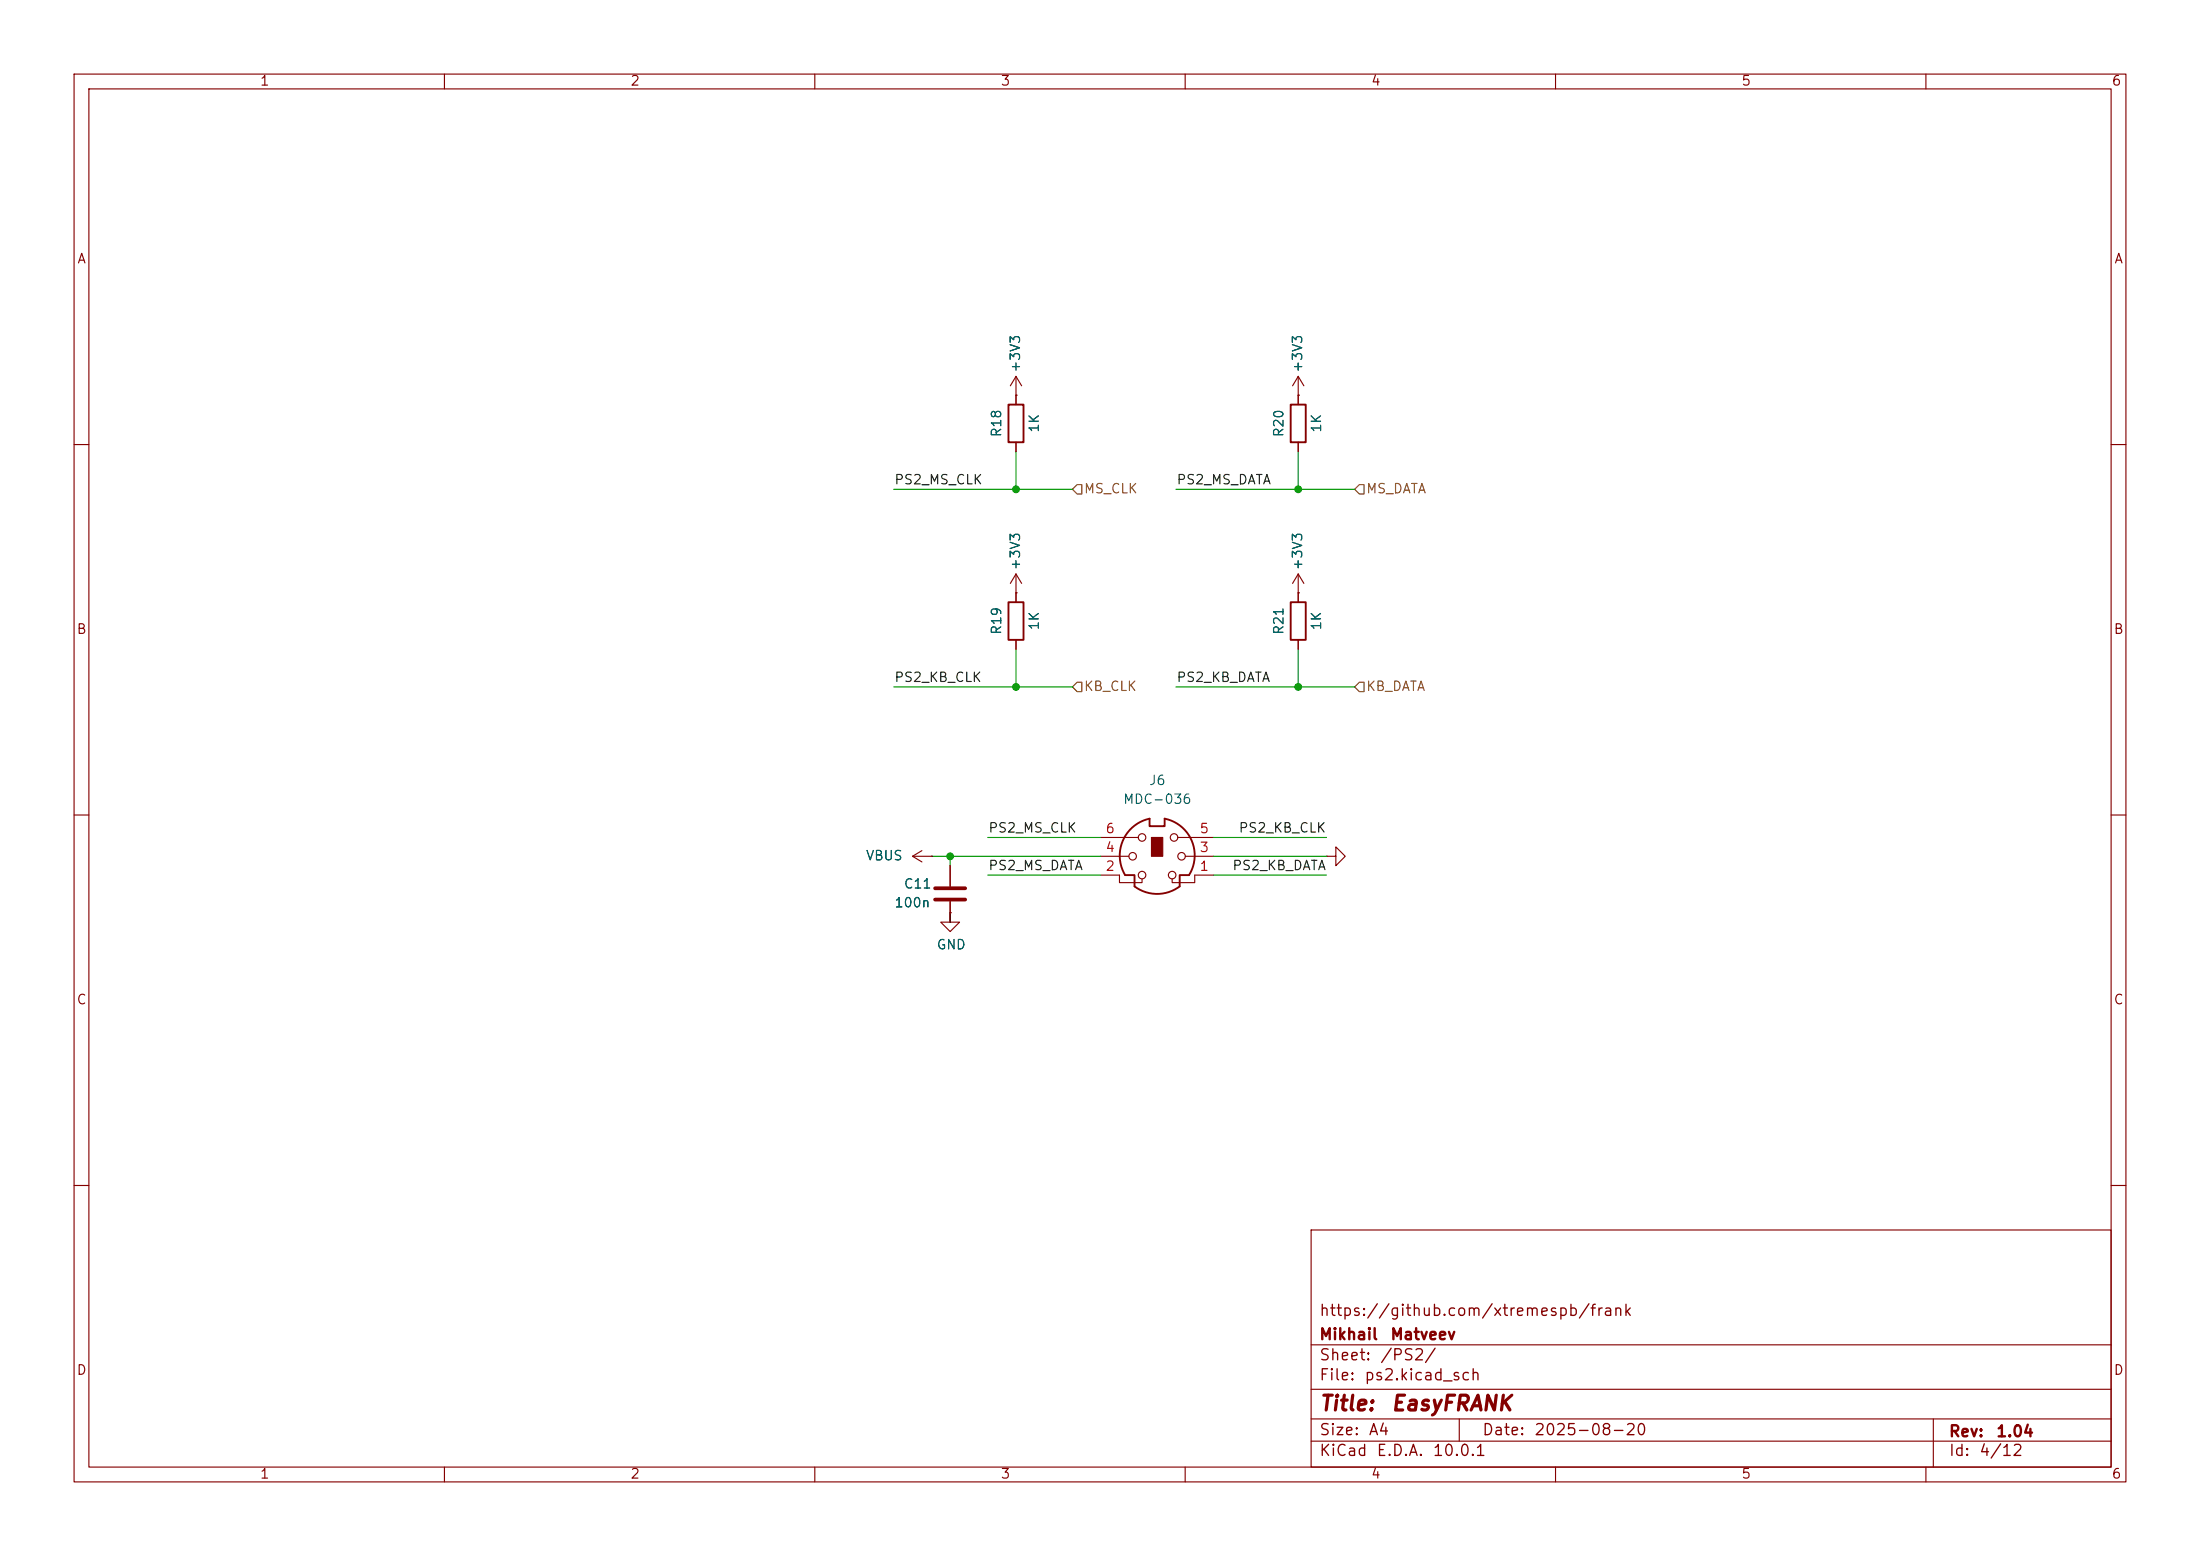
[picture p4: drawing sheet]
<svg xmlns="http://www.w3.org/2000/svg" width="297mm" height="210mm" viewBox="0 0 297 210" stroke-linecap="round" stroke-linejoin="round" font-family="sans-serif">
<g fill="none" stroke="#840000" stroke-width=".15">
<path d="M10 10h277v190h-277zM12 12h273v186h-273zM60 10v2M110 10v2M160 10v2M210 10v2M260 10v2M137.2 53.3h.1M137.2 50.8l-.8 1.3M137.2 50.8l.7 1.3M137.2 50.8v3.8M137.2 59.7v1.3"/>
<path d="M175.3 53.3h.1M175.3 50.8v3.8M175.3 59.7v1.3M175.3 50.8l-.8 1.3M175.3 50.8l.7 1.3M10 60h2M137.2 77.5v3.8M137.2 77.5l-.8 1.2M137.2 77.5l.7 1.2M175.3 77.5v3.8M175.3 77.5l-.8 1.2M175.3 77.5l.7 1.2"/>
<path d="M285 60h2M137.2 80h.1M137.2 86.4v1.2M175.3 80h.1M175.3 86.4v1.2M10 110h2M123.2 115.6h2.5M123.2 115.6l1.3 .7M124.5 114.8l-1.3 .8M125.7 115.6h.1M128.3 116.8v2.8M148.6 118.1h2.5v1h3.1v-.5"/>
<path d="M148.6 115.6h3.8M148.6 113h5.1M159 113h4.8M160 115.6h3.8M163.8 118.1h-2.5v1h-3.1v-.5M179.1 115.6h1.2v-1.3l1.3 1.3-1.3 1.2v-1.2M179.1 115.6h.1M285 110h2M128.3 121.7v2.8h-1.3l1.3 1.2 1.2-1.2h-1.2v-1.3M128.3 123.2h.1M10 160h2M177 166h108v32h-108z"/>
<path d="M285 160h2M60 198v2M110 198v2M160 198v2M177 194.5h108M177 191.5h108M177 187.5h108M177 181.5h108M197 191.5v3M210 198v2M260 198v2M261 191.5v6.5"/>
<circle cx="152.9" cy="115.6" r=".51"/>
<circle cx="154.2" cy="118.1" r=".51"/>
<circle cx="154.2" cy="113" r=".51"/>
<circle cx="158.2" cy="118.1" r=".51"/>
<circle cx="158.5" cy="113" r=".51"/>
<circle cx="159.5" cy="115.6" r=".51"/>
</g>
<path d="M136.1 54.6h2.1v5.1h-2.1zM174.2 54.6h2.1v5.1h-2.1zM136.1 81.3h2.1v5.1h-2.1zM174.2 81.3h2.1v5.1h-2.1zM160.5 118.1a5 5 0 0 0-3.3-7.6v1h-2v-1a5.1 5.1 0 0 0-3.3 7.6h1.3v1.5a5.1 5.1 0 0 0 6.1 0v-1.5h1.2" fill="none" stroke="#840000" stroke-width=".25"/>
<path d="M155.4 113h1.6v2.6h-1.6z" fill="#840000" stroke="#840000" stroke-width=".15"/>
<path d="M126.2 119.9h4.1M126.2 121.4h4.1" fill="none" stroke="#840000" stroke-width=".51"/>
<path d="M145.4 65.4h.6v1.3h-.6l-.6-.7zM183.5 65.4h.6v1.3h-.6l-.6-.7zM145.4 92.1h.6v1.2h-.6l-.6-.6zM183.5 92.1h.6v1.2h-.6l-.6-.6z" fill="none" stroke="#725600" stroke-width=".15"/>
<g fill="none" stroke="#009600" stroke-width=".15">
<path d="M120.6 66h24.2M137.2 61v5M158.7 66h24.2M175.3 61v5M120.6 92.7h24.2M137.2 87.6v5.1M158.7 92.7h24.2M175.3 87.6v5.1M125.7 115.6h22.9M128.3 115.6v1.2M133.3 113h15.3M133.3 118.1h15.3"/>
<path d="M163.8 113h15.3M163.8 115.6h15.3M163.8 118.1h15.3M128.3 123.2v1.3"/>
</g>
<g fill="#009600" stroke="#009600" stroke-width=".14">
<circle cx="137.2" cy="66" r=".46"/>
<circle cx="175.3" cy="92.7" r=".46"/>
<circle cx="175.3" cy="66" r=".46"/>
<circle cx="137.2" cy="92.7" r=".46"/>
<circle cx="128.3" cy="115.6" r=".46"/>
</g>
<g font-size="2" fill="#840000">
<text x="178" y="190.9">Title:</text>
<text x="187.7" y="190.9">EasyFRANK</text>
</g>
<g font-size="1.5" fill="#840000">
<text x="178" y="178">https://github.com/xtremespb/frank</text>
<text x="178" y="184">Sheet:</text>
<text x="178" y="181.2">Mikhail</text>
<text x="186.2" y="184">/PS2/</text>
<text x="187.6" y="181.2">Matveev</text>
<text x="178" y="186.7">File:</text>
<text x="184.1" y="186.7">ps2.kicad_sch</text>
<text x="178" y="196.9">KiCad</text>
<text x="178" y="194.1">Size:</text>
<text x="184.7" y="194.1">A4</text>
<text x="185.7" y="196.9">E.D.A.</text>
<text x="193.3" y="196.9">10.0.1</text>
<text x="200" y="194.1">Date:</text>
<text x="207" y="194.1">2025-08-20</text>
<text x="263" y="194.3">Rev:</text>
<text x="263" y="196.9">Id:</text>
<text x="267.1" y="196.9">4/12</text>
<text x="269.4" y="194.3">1.04</text>
</g>
<g font-size="1.3" fill="#840000">
<text x="35" y="11.9">1</text>
<text x="85" y="11.9">2</text>
<text x="135" y="11.9">3</text>
<text x="185" y="11.9">4</text>
<text x="235" y="11.9">5</text>
<text x="285" y="11.9">6</text>
<text x="10.3" y="35.9">A</text>
<text x="285.3" y="35.9">A</text>
<text x="10.3" y="85.9">B</text>
<text x="285.3" y="85.9">B</text>
<text x="10.3" y="135.9">C</text>
<text x="285.3" y="135.9">C</text>
<text x="10.3" y="185.9">D</text>
<text x="285.3" y="185.9">D</text>
<text x="35" y="199.9">1</text>
<text x="85" y="199.9">2</text>
<text x="135" y="199.9">3</text>
<text x="185" y="199.9">4</text>
<text x="235" y="199.9">5</text>
<text x="285" y="199.9">6</text>
</g>
<g font-size="1.3" fill="#006464">
<text x="138" y="50.4" transform="rotate(-90 138 50.4)">+3V3</text>
<text x="176.1" y="50.4" transform="rotate(-90 176.1 50.4)">+3V3</text>
<text x="135.5" y="59.1" transform="rotate(-90 135.5 59.1)">R18</text>
<text x="140.6" y="58.5" transform="rotate(-90 140.6 58.5)">1K</text>
<text x="173.6" y="59.1" transform="rotate(-90 173.6 59.1)">R20</text>
<text x="178.7" y="58.5" transform="rotate(-90 178.7 58.5)">1K</text>
<text x="138" y="77.1" transform="rotate(-90 138 77.1)">+3V3</text>
<text x="176.1" y="77.1" transform="rotate(-90 176.1 77.1)">+3V3</text>
<text x="135.5" y="85.8" transform="rotate(-90 135.5 85.8)">R19</text>
<text x="140.6" y="85.2" transform="rotate(-90 140.6 85.2)">1K</text>
<text x="173.6" y="85.8" transform="rotate(-90 173.6 85.8)">R21</text>
<text x="178.7" y="85.2" transform="rotate(-90 178.7 85.2)">1K</text>
<text x="155" y="106.3">J6</text>
<text x="151.5" y="108.8">MDC-036</text>
<text x="116.8" y="116.4">VBUS</text>
<text x="120.7" y="122.8">100n</text>
<text x="121.9" y="120.2">C11</text>
<text x="126.4" y="128.4">GND</text>
</g>
<g font-size="1.3" fill="#0f0f0f">
<text x="120.6" y="65.7">PS2_MS_CLK</text>
<text x="158.7" y="65.7">PS2_MS_DATA</text>
<text x="120.6" y="92.4">PS2_KB_CLK</text>
<text x="158.7" y="92.4">PS2_KB_DATA</text>
<text x="133.3" y="112.7">PS2_MS_CLK</text>
<text x="167.1" y="112.7">PS2_KB_CLK</text>
<text x="133.3" y="117.8">PS2_MS_DATA</text>
<text x="166.3" y="117.8">PS2_KB_DATA</text>
</g>
<g font-size="1.3" fill="#725600">
<text x="146.2" y="66.9">MS_CLK</text>
<text x="184.3" y="66.9">MS_DATA</text>
<text x="146.2" y="93.6">KB_CLK</text>
<text x="184.3" y="93.6">KB_DATA</text>
</g>
<g font-size="1.3" fill="#a90000">
<text x="149.2" y="112.8">6</text>
<text x="161.9" y="112.8">5</text>
<text x="149.2" y="117.9">2</text>
<text x="149.2" y="115.3">4</text>
<text x="161.9" y="117.9">1</text>
<text x="161.9" y="115.3">3</text>
</g>
</svg>
